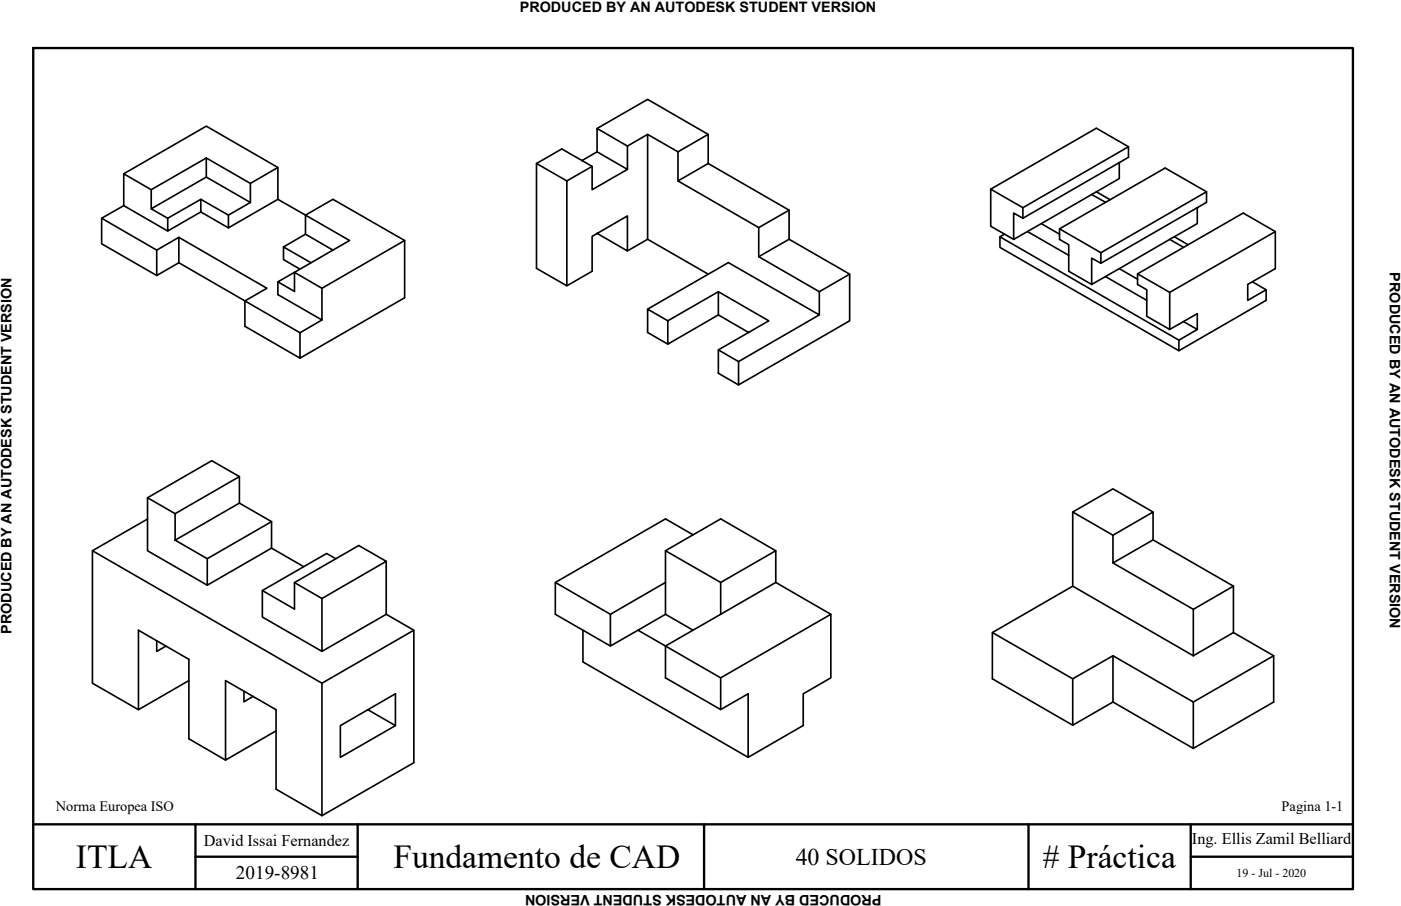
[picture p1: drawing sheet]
<svg xmlns="http://www.w3.org/2000/svg" width="432mm" height="279mm" viewBox="0 0 432 279" stroke-linecap="round" stroke-linejoin="round" font-family="sans-serif">
<!-- layer: MD_Visible -->
<g fill="none" stroke="#000" stroke-width=".51">
<path d="M184 39.6l15.6-9 18.7 10.8M46.6 58.5l-8.5-4.9v9.8l13.6 7.8M63.6 54.6l-17 9.8 5.1 2.9 10.2-5.8 8.5 4.8M63.6 48.7l-17 9.8v5.9M77.2 56.6l8.4-5v9.9l-15.2 8.8v-4M85.6 51.6l-22-12.7-25.5 14.7M165.4 50.4v32.4l9.3 5.3 7.8-4.4v-10.8l10.9-6.3v10.8l-9.4-5.4M179.4 49.5l4.6-2.7 9.4 5.4-10.9 6.3v-7.2l-9.4-5.4-7.7 4.5 9.3 5.4M182.5 51.3l-7.8 4.5v32.3M184 46.8v-7.2l9.4 5.4v7.2M193.4 45l6.2-3.6v32.4l-6.2 3.6M199.6 41.4l9.4 5.4v9l24.8 14.4v9l18.7 10.8v7.1l-28-16.1-24.9 14.3"/>
<path d="M209 55.8l9.3-5.4 24.9 14.4M209 46.8l9.3-5.4v9M336.5 60l4.2 2.4M337.9 59.1l4.2 2.5M345 50.2v4.9l-32.6 18.7v-8.1l2.9 1.6 32.5-18.8v-3.2l-32.5 18.8M347.8 45.3l-9.9-5.8-32.5 18.8M371.9 59.1l-12.8-7.3-32.5 18.8v3.2l2.8 1.7v8.2l7.1 4M31.3 67.3v7.9l17 9.8M38.1 63.4l-6.8 3.9 17 9.8 6.8-3.9 27.2 15.7-6.8 3.9 17 9.8 6.7-3.9M48.3 77.1v7.9l6.8-4M55.1 73.2v7.8l20.4 11.8v7.8l17 9.8 32.2-18.6v-17.6M61.9 61.5v3.9l8.5 4.9"/>
<path d="M61.9 65.4l-10.2 5.8v-3.9M77.2 62.4v-5.8l-13.6-7.9v5.9l13.6 7.8-6.8 3.9M85.6 61.5l8.5 4.8 8.5-4.8 22.1 12.7-25.5 14.7-8.4-4.9-5.2 2.9 5.2 3v-5.9l16.9-9.8-13.6-7.9v5.9M87.4 76.2v3.9l5.1 2.9M102.6 77.1l-8.5-4.9-6.7 4 8.4 4.8M199.6 73.8l18.7 10.7M243.2 64.8v9l-9.4 5.4M243.2 73.8l18.7 10.7-9.4 5.5M243.2 64.8l-9.4 5.4M308.2 73l55.1 31.9v3.3l-55.1-31.9zM309.6 72.2l-1.4 .8M315.3 67.3v-3.2l-9.9-5.8v11.5l7 4"/>
<path d="M316.7 71.4l12.7 7.3M320.9 69l5.7 3.2M326.6 70.6l12.7 7.3v3.3M360.5 73.8l4.3 2.5M362 73l4.2 2.5M369 64.1v4.9l-32.5 18.7v-8.1l2.8 1.6 32.6-18.8v-3.3l-32.6 18.8M393.1 71.4l-32.6 18.8M85.6 86.9v3.9l13.6 7.9v-9.8M205.8 98.9l-6.2-3.6v7.2l6.2 3.6M221.4 90l-15.6 8.9v7.2l15.6-9M261.9 84.5v14.4l-34.3 19.8v-7.2l24.9-14.4M340.7 85.3l12.7 7.3"/>
<path d="M345 82.8l5.6 3.3M350.6 84.5l9.9 5.7v11.4l-7.1-4.1v-8.1l-2.8-1.7v-3.2l32.6-18.8 9.9 5.7v11.4l-8.5 4.9v4.9l5.6-3.2M364.8 99.2l4.2 2.4-5.7 3.3M386 86.9l4.2 2.5M390.2 89.4v3.2l-26.9 15.6M92.5 102.6v7.8M221.4 107.9l6.2 3.6M230.7 102.5l-9.3-5.4v-7.1l15.5 8.9-15.5 9v7.2l6.2 3.6M360.5 101.6l8.5-4.9v4.9M54 158.4l-8.5-4.9v16.3l18.4 10.7M73.8 155.2v-8.2l-19.8 11.4v8.2M73.8 147l-8.5-4.9-19.8 11.4"/>
<path d="M330.6 157.9v22.9M355.4 157.9l-12.4-7.2-12.4 7.2 12.4 7.2M45.5 160.1l-17 9.7M54 166.6l19.8-11.4 9.9 5.7-19.8 11.4zM83.7 160.9v8.1l-19.8 11.5v-8.2M83.7 169l9.9 5.8M103.5 172.3l-2.8-1.6-19.8 11.4 9.9 5.7v-8.1l19.8-11.5 8.4 4.9-19.8 11.5-8.4-4.9M119 173.1v16.3l-19.8 11.5M205.1 179.6l-17 9.8v9.8l8.5-4.8M205.1 169.8l17-9.8 17 9.8-17 9.8M213.6 164.9l-8.5-4.9-33.9 19.6M239.1 169.8v9.8"/>
<path d="M343 173.6l24.8 14.3 12.4-7.1M355.4 166.5v-8.6l-12.4 7.2v8.5l12.4-7.1 24.8 14.3M48.3 197.6v3.3l2.8-1.6M80.9 182.1v8.2l18.3 10.6v-16.3M119 189.4l8.6 5v40.8l-28.4 16.3M127.6 194.4l-28.4 16.3M179.7 194.4v9.7l50.9 29.5M188.1 189.4l-16.9-9.8v9.8l16.9 9.8M205.1 189.4l-8.5 5 25.5 14.6v9.8M222.1 189.4v-9.8l-17-9.8v19.6l8.5 5M222.1 189.4l-17 9.8v9.8l17 9.8 8.5-4.8v19.6l17-9.9v-9.7l8.5-5v-19.6M222.1 189.4l17-9.8 17 9.8-34 19.6"/>
<path d="M305.9 195.1l24.7-14.3 37.2 21.4M367.8 187.9v14.3M380.2 180.8v14.3M42.7 218.9l-14.2-8.2v-40.9l70.7 40.9v40.8l-14.1-8.1v-24.5l-15.6-9v24.5l15.6-9M58.2 209.9l-15.5 9v-24.5l15.5 8.9v24.5l11.3 6.6M75.2 213.1v3.3l2.8-1.6M113.4 218.9l8.5 4.9-17 9.8v-9.8l17-9.8v9.8M330.6 209.3l-24.7-14.2v14.2l24.7 14.3M343 202.2l24.8 14.3v14.3l-24.8-14.3zM343 202.2l-12.4 7.1v14.3l12.4-7.1M367.8 202.2l12.4-7.1 12.4 7.1-24.8 14.3M392.6 202.2v14.3l-24.8 14.3"/>
</g>
<!-- layer: Marco -->
<path d="M10.2 14.8h406.8v259.4h-406.8zM10.2 254.2h406.8M60.2 254.2v20M110.2 254.2v20M217 254.2v20M317 254.2v20M367 254.2v20M60.2 264.2h50M367 264.2h50" fill="none" stroke="#000" stroke-width=".72"/>
<g font-size="10.3">
<text x="23.4" y="267.7">ITLA</text>
<text x="121.2" y="267.7">Fundamento de CAD</text>
<text x="321.4" y="267.7"># Práctica</text>
</g>
<text font-size="7.4" x="245.2" y="266.7">40 SOLIDOS</text>
<text font-size="5.9" x="72.7" y="271.1">2019-8981</text>
<g font-size="5">
<text x="62.8" y="260.9">David Issai Fernandez</text>
<text x="367.4" y="260.4">Ing. Ellis Zamil Belliard</text>
</g>
<g font-size="4.4">
<text x="160.2" y="3.6">PRODUCED BY AN AUTODESK STUDENT VERSION</text>
<text x="428.3" y="84" transform="rotate(90 428.3 84)">PRODUCED BY AN AUTODESK STUDENT VERSION</text>
<text x="3.6" y="195.5" transform="rotate(-90 3.6 195.5)">PRODUCED BY AN AUTODESK STUDENT VERSION</text>
<text x="17.2" y="250.1">Norma Europea ISO</text>
<text x="395" y="250.1">Pagina 1-1</text>
<text x="271.7" y="275.9" transform="rotate(180 271.7 275.9)">PRODUCED BY AN AUTODESK STUDENT VERSION</text>
</g>
<text font-size="3.7" x="381.1" y="270.5">19 - Jul - 2020</text>
</svg>
